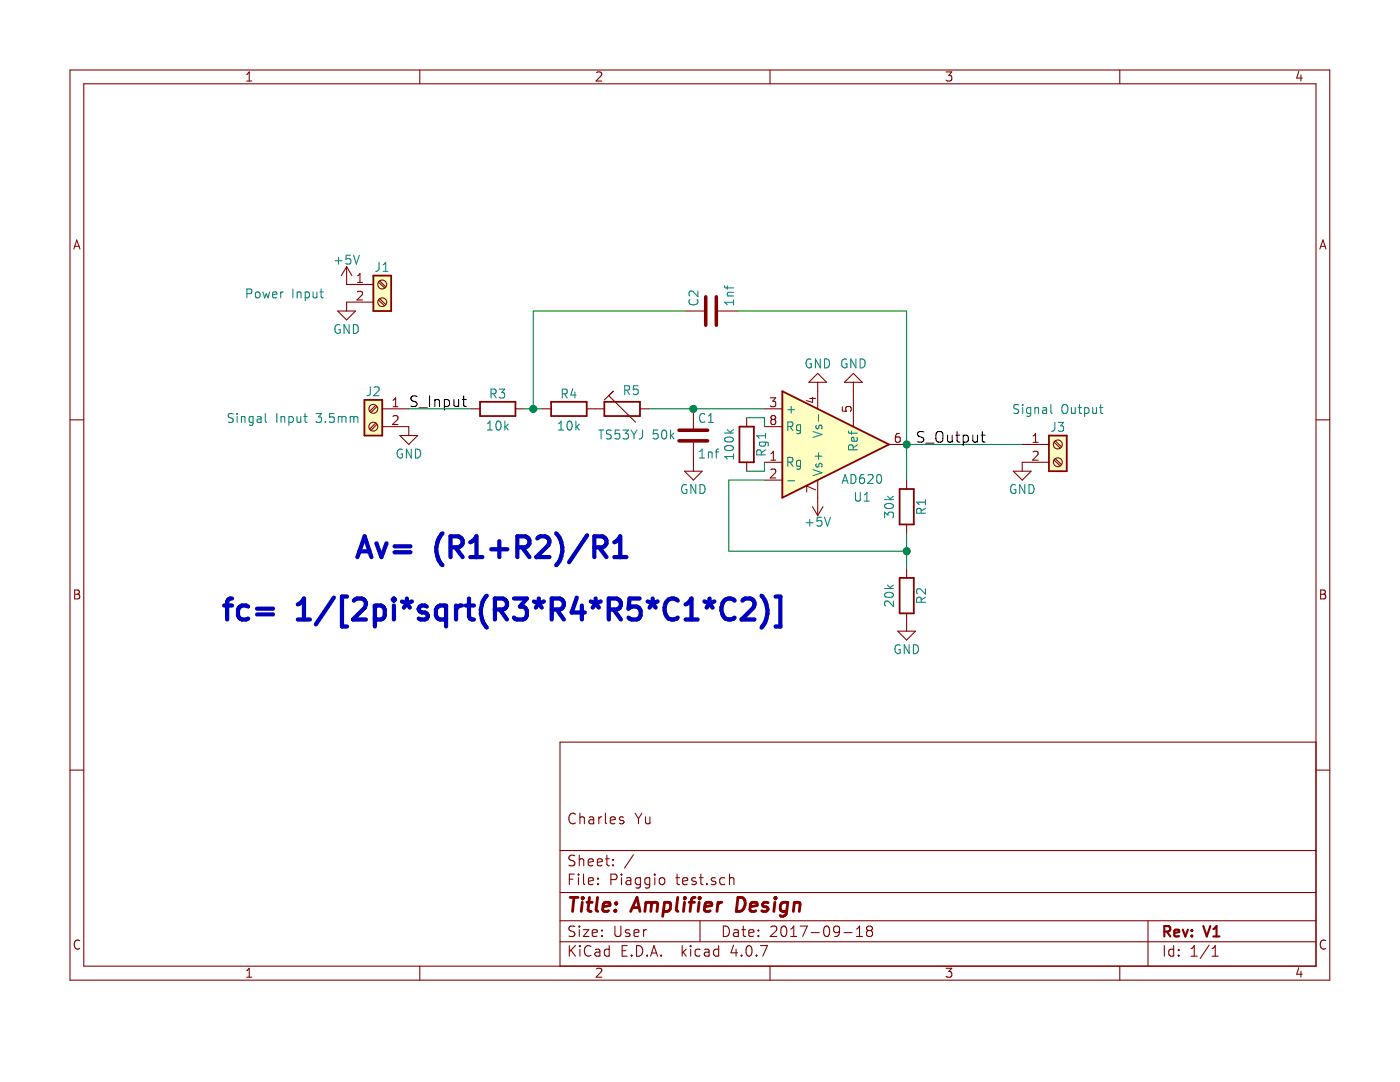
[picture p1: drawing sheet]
EESchema Schematic File Version 2
LIBS:power
LIBS:device
LIBS:switches
LIBS:relays
LIBS:motors
LIBS:transistors
LIBS:conn
LIBS:linear
LIBS:regul
LIBS:74xx
LIBS:cmos4000
LIBS:adc-dac
LIBS:memory
LIBS:xilinx
LIBS:microcontrollers
LIBS:dsp
LIBS:microchip
LIBS:analog_switches
LIBS:motorola
LIBS:texas
LIBS:intel
LIBS:audio
LIBS:interface
LIBS:digital-audio
LIBS:philips
LIBS:display
LIBS:cypress
LIBS:siliconi
LIBS:opto
LIBS:atmel
LIBS:contrib
LIBS:valves
EELAYER 25 0
EELAYER END
$Descr User 7874 5906
encoding utf-8
Sheet 1 1
Title "Amplifier Design "
Date "2017-09-18"
Rev "V1"
Comp ""
Comment1 "Charles Yu"
Comment2 ""
Comment3 ""
Comment4 ""
$EndDescr
$Comp
L AD620 U1
U 1 1
P 4700 2500
F 0 "U1" H 4850 2800 50  0000 C CNN
F 1 "AD620" H 4850 2700 50  0000 C CNN
F 2 "SMD_Packages:SOIC-8-N" H 4700 2500 50  0001 C CNN
F 3 "" H 4700 2500 50  0001 C CNN
F 4 "AD620ARZ " H 4700 2500 60  0001 C CNN "PN"
F 5 "Analog Devices Inc." H 4700 2500 60  0001 C CNN "MFG"
	1    4700 2500
	1    0    0    1   
$EndComp
$Comp
L R R1
U 1 1
P 5100 2850
F 0 "R1" V 5180 2850 50  0000 C CNN
F 1 "30k" V 5000 2850 50  0000 C CNN
F 2 "Resistors_SMD:R_0603" V 5030 2850 50  0001 C CNN
F 3 "" H 5100 2850 50  0001 C CNN
F 4 "RC0603JR-0730KL " V 5100 2850 60  0001 C CNN "PN"
F 5 "Yageo" V 5100 2850 60  0001 C CNN "MFG"
	1    5100 2850
	1    0    0    -1  
$EndComp
$Comp
L R R2
U 1 1
P 5100 3350
F 0 "R2" V 5180 3350 50  0000 C CNN
F 1 "20k" V 5000 3350 50  0000 C CNN
F 2 "Resistors_SMD:R_0603" V 5030 3350 50  0001 C CNN
F 3 "" H 5100 3350 50  0001 C CNN
F 4 "RC0603FR-0720KL" V 5100 3350 60  0001 C CNN "PN"
F 5 "Yageo" V 5100 3350 60  0001 C CNN "MFG"
	1    5100 3350
	1    0    0    -1  
$EndComp
Wire Wire Line
	5100 3000 5100 3200
Wire Wire Line
	5100 3100 4100 3100
Wire Wire Line
	4100 3100 4100 2700
Wire Wire Line
	4100 2700 4300 2700
Connection ~ 5100 3100
Wire Wire Line
	5100 1750 5100 2700
Wire Wire Line
	5100 2500 5750 2500
$Comp
L R R3
U 1 1
P 2800 2300
F 0 "R3" V 2880 2300 50  0000 C CNN
F 1 "10k" V 2700 2300 50  0000 C CNN
F 2 "Resistors_SMD:R_0603" V 2730 2300 50  0001 C CNN
F 3 "" H 2800 2300 50  0001 C CNN
F 4 "RC0603JR-0710KL " V 2800 2300 60  0001 C CNN "PN"
F 5 "Yageo" V 2800 2300 60  0001 C CNN "MFG"
	1    2800 2300
	0    -1   -1   0   
$EndComp
$Comp
L R R4
U 1 1
P 3200 2300
F 0 "R4" V 3280 2300 50  0000 C CNN
F 1 "10k" V 3100 2300 50  0000 C CNN
F 2 "Resistors_SMD:R_0603" V 3130 2300 50  0001 C CNN
F 3 "" H 3200 2300 50  0001 C CNN
F 4 "RC0603JR-0710KL " V 3200 2300 60  0001 C CNN "PN"
F 5 "Yageo" V 3200 2300 60  0001 C CNN "MFG"
	1    3200 2300
	0    -1   -1   0   
$EndComp
$Comp
L RTRIM R5
U 1 1
P 3500 2300
F 0 "R5" V 3600 2200 50  0000 L CNN
F 1 "TS53YJ 50k" V 3350 2000 50  0000 L CNN
F 2 "Potentiometers:Potentiometer_Trimmer_Vishay_TS53YJ" V 3430 2300 50  0001 C CNN
F 3 "TS53YJ" H 3500 2300 50  0001 C CNN
F 4 "Vishay Sfernice" V 3500 2300 60  0001 C CNN "MFG"
F 5 "TS53YJ503MR10" V 3500 2300 60  0001 C CNN "PN"
	1    3500 2300
	0    -1   -1   0   
$EndComp
$Comp
L C C1
U 1 1
P 3900 2450
F 0 "C1" H 3925 2550 50  0000 L CNN
F 1 "1nf" H 3925 2350 50  0000 L CNN
F 2 "Capacitors_SMD:C_0603" H 3938 2300 50  0001 C CNN
F 3 "" H 3900 2450 50  0001 C CNN
F 4 "06035C102KAT2A " H 3900 2450 60  0001 C CNN "PN"
F 5 "AVX Corporation" H 3900 2450 60  0001 C CNN "MFG"
	1    3900 2450
	1    0    0    -1  
$EndComp
$Comp
L C C2
U 1 1
P 4000 1750
F 0 "C2" H 4025 1850 50  0000 L CNN
F 1 "1nf" H 4025 1650 50  0000 L CNN
F 2 "Capacitors_SMD:C_0603" H 4038 1600 50  0001 C CNN
F 3 "" H 4000 1750 50  0001 C CNN
F 4 "06035C102KAT2A " H 4000 1750 60  0001 C CNN "PN"
F 5 "AVX Corporation" H 4000 1750 60  0001 C CNN "MFG"
	1    4000 1750
	0    -1   -1   0   
$EndComp
Wire Wire Line
	3650 2300 4300 2300
Wire Wire Line
	2950 2300 3050 2300
Wire Wire Line
	3000 2300 3000 1750
Wire Wire Line
	3000 1750 3850 1750
Connection ~ 3000 2300
Wire Wire Line
	4150 1750 5100 1750
Connection ~ 5100 2500
$Comp
L GND #PWR01
U 1 1
P 3900 2600
F 0 "#PWR01" H 3900 2350 50  0001 C CNN
F 1 "GND" H 3900 2450 50  0000 C CNN
F 2 "" H 3900 2600 50  0001 C CNN
F 3 "" H 3900 2600 50  0001 C CNN
	1    3900 2600
	1    0    0    -1  
$EndComp
$Comp
L GND #PWR02
U 1 1
P 5100 3500
F 0 "#PWR02" H 5100 3250 50  0001 C CNN
F 1 "GND" H 5100 3350 50  0000 C CNN
F 2 "" H 5100 3500 50  0001 C CNN
F 3 "" H 5100 3500 50  0001 C CNN
	1    5100 3500
	1    0    0    -1  
$EndComp
$Comp
L +5V #PWR03
U 1 1
P 4600 2800
F 0 "#PWR03" H 4600 2650 50  0001 C CNN
F 1 "+5V" H 4600 2940 50  0000 C CNN
F 2 "" H 4600 2800 50  0001 C CNN
F 3 "" H 4600 2800 50  0001 C CNN
	1    4600 2800
	-1   0    0    1   
$EndComp
$Comp
L GND #PWR04
U 1 1
P 4600 2200
F 0 "#PWR04" H 4600 1950 50  0001 C CNN
F 1 "GND" H 4600 2050 50  0000 C CNN
F 2 "" H 4600 2200 50  0001 C CNN
F 3 "" H 4600 2200 50  0001 C CNN
	1    4600 2200
	-1   0    0    1   
$EndComp
$Comp
L R Rg1
U 1 1
P 4200 2500
F 0 "Rg1" V 4280 2500 50  0000 C CNN
F 1 "100k" V 4100 2500 50  0000 C CNN
F 2 "Resistors_SMD:R_0603" V 4130 2500 50  0001 C CNN
F 3 "" H 4200 2500 50  0001 C CNN
F 4 "RC0603FR-07100KL " V 4200 2500 60  0001 C CNN "PN"
F 5 "Yageo" V 4200 2500 60  0001 C CNN "MFG"
	1    4200 2500
	1    0    0    -1  
$EndComp
Wire Wire Line
	4200 2350 4300 2350
Wire Wire Line
	4300 2350 4300 2400
Wire Wire Line
	4200 2650 4300 2650
Wire Wire Line
	4300 2650 4300 2600
$Comp
L GND #PWR05
U 1 1
P 4800 2200
F 0 "#PWR05" H 4800 1950 50  0001 C CNN
F 1 "GND" H 4800 2050 50  0000 C CNN
F 2 "" H 4800 2200 50  0001 C CNN
F 3 "" H 4800 2200 50  0001 C CNN
	1    4800 2200
	-1   0    0    1   
$EndComp
$Comp
L Screw_Terminal_01x02 J1
U 1 1
P 2150 1600
F 0 "J1" H 2150 1700 50  0000 C CNN
F 1 "Power Input" H 1600 1550 50  0000 C CNN
F 2 "Connectors_Terminal_Blocks:TerminalBlock_4UCON_19963_02x3.5mm_Straight" H 2150 1600 50  0001 C CNN
F 3 "" H 2150 1600 50  0001 C CNN
F 4 "Phoenix Contact" H 2150 1600 60  0001 C CNN "MFG"
F 5 "1945096" H 2150 1600 60  0001 C CNN "PN"
	1    2150 1600
	1    0    0    -1  
$EndComp
$Comp
L Screw_Terminal_01x02 J2
U 1 1
P 2100 2300
F 0 "J2" H 2100 2400 50  0000 C CNN
F 1 "Singal Input 3.5mm" H 2550 2250 50  0000 C CNN
F 2 "Connectors_Terminal_Blocks:TerminalBlock_4UCON_19963_02x3.5mm_Straight" H 2100 2300 50  0001 C CNN
F 3 "" H 2100 2300 50  0001 C CNN
F 4 "1945096" H 2100 2300 60  0001 C CNN "PN"
F 5 "Phoenix Contact" H 2100 2300 60  0001 C CNN "MFG"
	1    2100 2300
	-1   0    0    -1  
$EndComp
$Comp
L Screw_Terminal_01x02 J3
U 1 1
P 5950 2500
F 0 "J3" H 5950 2600 50  0000 C CNN
F 1 "Signal Output" H 5950 2700 50  0000 C CNN
F 2 "Connectors_Terminal_Blocks:TerminalBlock_4UCON_19963_02x3.5mm_Straight" H 5950 2500 50  0001 C CNN
F 3 "" H 5950 2500 50  0001 C CNN
F 4 "1945096" H 5950 2500 60  0001 C CNN "PN"
F 5 "Phoenix Contact" H 5950 2500 60  0001 C CNN "MFG"
	1    5950 2500
	1    0    0    -1  
$EndComp
Text Label 2300 2300 0    60   ~ 0
S_Input
Wire Wire Line
	2300 2300 2650 2300
Text Label 5150 2500 0    60   ~ 0
S_Output
$Comp
L GND #PWR06
U 1 1
P 2300 2400
F 0 "#PWR06" H 2300 2150 50  0001 C CNN
F 1 "GND" H 2300 2250 50  0000 C CNN
F 2 "" H 2300 2400 50  0001 C CNN
F 3 "" H 2300 2400 50  0001 C CNN
	1    2300 2400
	1    0    0    -1  
$EndComp
$Comp
L GND #PWR07
U 1 1
P 5750 2600
F 0 "#PWR07" H 5750 2350 50  0001 C CNN
F 1 "GND" H 5750 2450 50  0000 C CNN
F 2 "" H 5750 2600 50  0001 C CNN
F 3 "" H 5750 2600 50  0001 C CNN
	1    5750 2600
	1    0    0    -1  
$EndComp
$Comp
L +5V #PWR08
U 1 1
P 1950 1600
F 0 "#PWR08" H 1950 1450 50  0001 C CNN
F 1 "+5V" H 1950 1740 50  0000 C CNN
F 2 "" H 1950 1600 50  0001 C CNN
F 3 "" H 1950 1600 50  0001 C CNN
	1    1950 1600
	1    0    0    -1  
$EndComp
$Comp
L GND #PWR09
U 1 1
P 1950 1700
F 0 "#PWR09" H 1950 1450 50  0001 C CNN
F 1 "GND" H 1950 1550 50  0000 C CNN
F 2 "" H 1950 1700 50  0001 C CNN
F 3 "" H 1950 1700 50  0001 C CNN
	1    1950 1700
	1    0    0    -1  
$EndComp
Text Notes 2000 3150 0    118  ~ 24
Av= (R1+R2)/R1
Text Notes 1250 3500 0    118  ~ 24
fc= 1/[2pi*sqrt(R3*R4*R5*C1*C2)]
Connection ~ 3900 2300
$EndSCHEMATC
